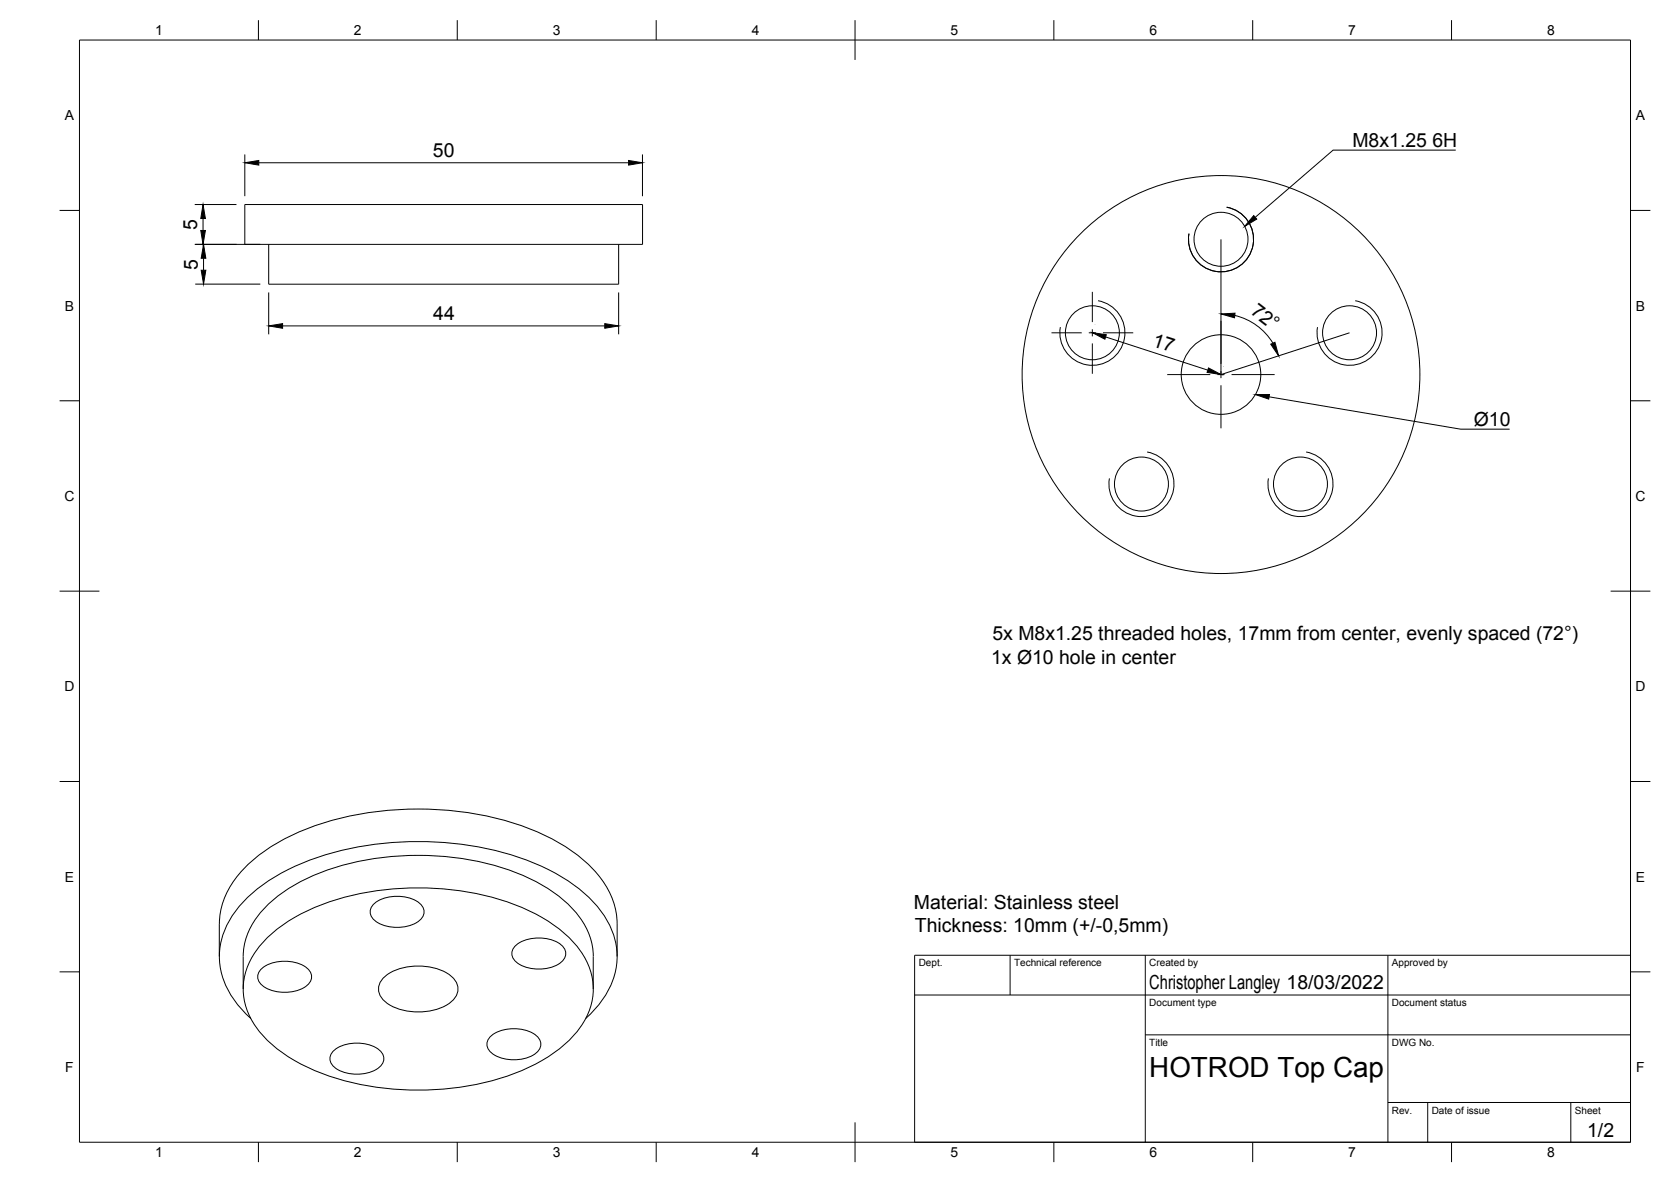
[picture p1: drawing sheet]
<svg xmlns="http://www.w3.org/2000/svg" width="420mm" height="297mm" viewBox="0 0 420 297" stroke-linecap="round" stroke-linejoin="round" font-family="sans-serif">
<!-- layer: Visible -->
<g fill="none" stroke="#000" stroke-width=".25">
<path d="M61.6 51.4h100v10h-100zM67.6 61.4v10h88v-10M55.1 232.2v8.2M55.2 232.2a20.5 20.5 0 0 1 6.8-14.6 51.2 51.2 0 0 1 23.7-12 81.3 81.3 0 0 1 50 3.7 37 37 0 0 1 16.7 13.4 18.4 18.4 0 0 1 2.8 9.5v8.2M66.6 236.2a44.9 44.9 0 0 1 22-11.2 71.8 71.8 0 0 1 43.2 3.3 33 33 0 0 1 14.4 11.1 15.9 15.9 0 0 1-1.1 19.9 38.2 38.2 0 0 1-18.2 11.3 71.8 71.8 0 0 1-48.4-1.8 33 33 0 0 1-14.4-11.1 15.9 15.9 0 0 1 1.2-19.9zM94.3 226.9a10.1 10.1 0 0 1 11.1 0 2.81 2.81 0 0 1 1.2 2.8 2.81 2.81 0 0 1-1.9 2.2 10.3 10.3 0 0 1-10.4-.5 2.66 2.66 0 0 1 0-4.5zM129.9 237.4a10.1 10.1 0 0 1 11.2 0 2.81 2.81 0 0 1 1.1 2.7 2.81 2.81 0 0 1-1.9 2.3 10.3 10.3 0 0 1-10.4-.6 2.66 2.66 0 0 1 0-4.4zM61.2 248.5v-8.1a18.7 18.7 0 0 1 7.5-14.2 52.6 52.6 0 0 1 27.6-10.7 68.6 68.6 0 0 1 37.9 5.8 29.2 29.2 0 0 1 13.4 12.3 15.6 15.6 0 0 1 1.6 6.8v8.1M63.1 256a21.5 21.5 0 0 1-7.9-15.4 20.5 20.5 0 0 1 7.1-15.1 52.7 52.7 0 0 1 25.6-12.3 81.5 81.5 0 0 1 47.6 4.2 37.5 37.5 0 0 1 16.5 12.9 18.1 18.1 0 0 1-1.6 22.4l-3.2 3.3M66 243.2a10.1 10.1 0 0 1 11.2 0 2.81 2.81 0 0 1 1.1 2.8 2.81 2.81 0 0 1-1.9 2.2 10.3 10.3 0 0 1-10.4-.5 2.66 2.66 0 0 1 0-4.5zM96.4 245.8a14 14 0 0 1 12.5-2.6 8.4 8.4 0 0 1 6 4.1 4 4 0 0 1-1.7 4.7 15 15 0 0 1-16.1 0 3.9 3.9 0 0 1-.7-6.2zM84.2 263.8a10.1 10.1 0 0 1 11.1 0 2.81 2.81 0 0 1 1.2 2.8 2.81 2.81 0 0 1-2 2.2 10.3 10.3 0 0 1-10.3-.5 2.66 2.66 0 0 1 0-4.5z"/>
<path d="M123.6 260.2a10.1 10.1 0 0 1 11.2 0 2.81 2.81 0 0 1 1.1 2.7 2.81 2.81 0 0 1-1.9 2.3 10.3 10.3 0 0 1-10.4-.6 2.66 2.66 0 0 1 0-4.4z"/>
<circle cx="307" cy="60.1" r="6.8"/>
<circle cx="274.7" cy="83.6" r="6.8"/>
<circle cx="307" cy="94.1" r="10"/>
<circle cx="307" cy="94.1" r="50"/>
<circle cx="339.3" cy="83.6" r="6.8"/>
<circle cx="287" cy="121.6" r="6.8"/>
<circle cx="327" cy="121.6" r="6.8"/>
</g>
<!-- layer: Visible Narrow -->
<path d="M308.4 52.1a8.2 8.2 0 0 1 6.7 9.5 8.2 8.2 0 0 1-9.5 6.6 8.2 8.2 0 0 1-6.6-9.5M276.1 75.6a8.2 8.2 0 0 1 6.6 9.4 8.2 8.2 0 0 1-9.5 6.7 8.2 8.2 0 0 1-6.6-9.5M340.8 75.6a8.2 8.2 0 0 1 6.6 9.4 8.2 8.2 0 0 1-9.5 6.7 8.2 8.2 0 0 1-6.6-9.5M288.4 113.6a8.2 8.2 0 0 1 6.7 9.5 8.2 8.2 0 0 1-9.5 6.6 8.2 8.2 0 0 1-6.6-9.5M328.4 113.6a8.2 8.2 0 0 1 6.6 9.5 8.2 8.2 0 0 1-9.4 6.6 8.2 8.2 0 0 1-6.7-9.5" fill="none" stroke="#000" stroke-width=".25"/>
<!-- layer: Border -->
<g fill="none" stroke="#000" stroke-width=".25">
<path d="M20 10.1h390v276.9h-390zM65 5.1v5M115 5.1v5M165 5.1v5M215 5.1v10M265 5.1v5M315 5.1v5M365 5.1v5M15 52.9h5M410 52.9h5M15 100.7h5M410 100.7h5"/>
<path d="M15 148.6h10M405 148.6h10M15 196.4h5M410 196.4h5M15 244.2h5M410 244.2h5M65 287v5M115 287v5M165 287v5M215 282.1v9.9M265 287v5M315 287v5"/>
<path d="M365 287v5"/>
</g>
<!-- layer: TitleBlock -->
<path d="M230 240.1h180v46.9h-180zM230 250h180M254 240.1v9.9M288 240.1v46.9M349 240.1v46.9M288 260.1h122M349 277.1h61M359 277.1v9.9M395 277.1v9.9" fill="none" stroke="#000" stroke-width=".25"/>
<!-- layer: Dimensions -->
<g fill="none" stroke="#000" stroke-width=".25">
<path d="M61.6 38.8v10.5M161.5 38.8v10.5M49 51.4h10.5M51.1 54.9v3M65.1 40.9h93M49 61.4h16.4M49.1 71.4h16.3M51.2 64.9v3M67.6 73.5v10.5M155.6 73.5v10.5M310.5 79.3a15.3 15.3 0 0 1 9.6 6.9M71.1 81.9h81"/>
<path d="M275.3 81.6h.1M278 84.7l25.7 8.3M307.7 92.1h-.1"/>
</g>
<path d="M50.5 57.9h1.1l-.5 3.5zM51.1 51.4l.5 3.5h-1.1zM61.6 40.9l3.5-.6v1.2zM158.1 40.3l3.4 .6-3.4 .6zM50.6 67.9h1.2l-.6 3.5zM51.2 61.4l.6 3.5h-1.2zM307 78.9l3.5-.2-.1 1.2zM67.6 81.9l3.5-.6v1.2zM152.1 81.3l3.5 .6-3.5 .6zM274.7 83.6l3.5 .5-.4 1.1zM303.9 92.5l3.1 1.6-3.5-.5zM319.5 86.5l1.1-.5 .9 3.4z" fill="#000" stroke="#000" stroke-width=".25"/>
<!-- layer: Annotations -->
<path d="M315.2 54.2l.8 .9-3.1 1.8zM315.7 99.2h3.5l-.2 1.1z" fill="#000" stroke="#000" stroke-width=".25"/>
<path d="M366 37.7h-30.8l-19.6 16.9M319.1 99.7l48.2 8.2h12.3" fill="none" stroke="#000" stroke-width=".25"/>
<!-- layer: Center Lines -->
<path d="M274.7 73.3v7.6M264.4 83.6h7.6M273.8 83.6h1.7M274.7 82.7v1.8M274.7 86.3v7.6M277.3 83.6h7.6M293.5 94.1h10.8M306.1 94.1h1.8M307 80.6v10.9M307 93.2v1.8M307 96.8v10.8M309.7 94.1h10.8" fill="none" stroke="#000" stroke-width=".25"/>
<!-- layer: Sketch1 -->
<path d="M307 60.1v34M339.3 83.6l-32.3 10.5" fill="none" stroke="#000" stroke-width=".25"/>
<text font-size="7" x="289" y="270.6">HOTROD Top Cap</text>
<g font-size="4.9">
<text x="108.9" y="39.4">50</text>
<text x="340.1" y="37">M8x1.25</text>
<text x="360.2" y="37">6H</text>
<text x="49.6" y="57.8" transform="rotate(-90 49.6 57.8)">5</text>
<text x="49.7" y="67.8" transform="rotate(-90 49.7 67.8)">5</text>
<text x="108.9" y="80.5">44</text>
<text x="314.2" y="78.7" transform="rotate(37 314.2 78.7)">72°</text>
<text x="289.6" y="87" transform="rotate(18 289.6 87)">17</text>
<text x="370.6" y="107.2">Ø10</text>
<text x="249.5" y="160.9">5x M8x1.25 threaded holes, 17mm from center, evenly spaced (72°)</text>
<text x="249.2" y="166.8">1x Ø10 hole in center</text>
<text x="229.8" y="228.4">Material: Stainless steel</text>
<text x="230" y="234.2">Thickness: 10mm (+/-0,5mm)</text>
<text x="289" y="248.5">Christopher Langley 18/03/2022</text>
<text x="399.1" y="285.7">1/2</text>
</g>
<g font-size="3.5">
<text x="39" y="8.8">1</text>
<text x="89" y="8.8">2</text>
<text x="139" y="8.8">3</text>
<text x="189" y="8.8">4</text>
<text x="239" y="8.8">5</text>
<text x="289" y="8.8">6</text>
<text x="339" y="8.8">7</text>
<text x="389" y="8.8">8</text>
<text x="16.3" y="30.2">A</text>
<text x="411.3" y="30.2">A</text>
<text x="16.3" y="78">B</text>
<text x="411.3" y="78">B</text>
<text x="16.2" y="125.9">C</text>
<text x="411.2" y="125.9">C</text>
<text x="16.2" y="173.7">D</text>
<text x="411.2" y="173.7">D</text>
<text x="16.3" y="221.6">E</text>
<text x="411.3" y="221.6">E</text>
<text x="16.4" y="269.4">F</text>
<text x="411.4" y="269.4">F</text>
<text x="39" y="290.8">1</text>
<text x="89" y="290.8">2</text>
<text x="139" y="290.8">3</text>
<text x="189" y="290.8">4</text>
<text x="239" y="290.8">5</text>
<text x="289" y="290.8">6</text>
<text x="339" y="290.8">7</text>
<text x="389" y="290.8">8</text>
</g>
<g font-size="2.5">
<text x="231" y="242.9">Dept.</text>
<text x="255" y="242.9">Technical reference</text>
<text x="289" y="242.9">Created by</text>
<text x="350" y="242.9">Approved by</text>
<text x="289" y="252.8">Document type</text>
<text x="350" y="252.8">Document status</text>
<text x="289" y="262.9">Title</text>
<text x="350" y="262.9">DWG No.</text>
<text x="350" y="279.9">Rev.</text>
<text x="360" y="279.9">Date of issue</text>
<text x="396" y="279.9">Sheet</text>
</g>
</svg>
